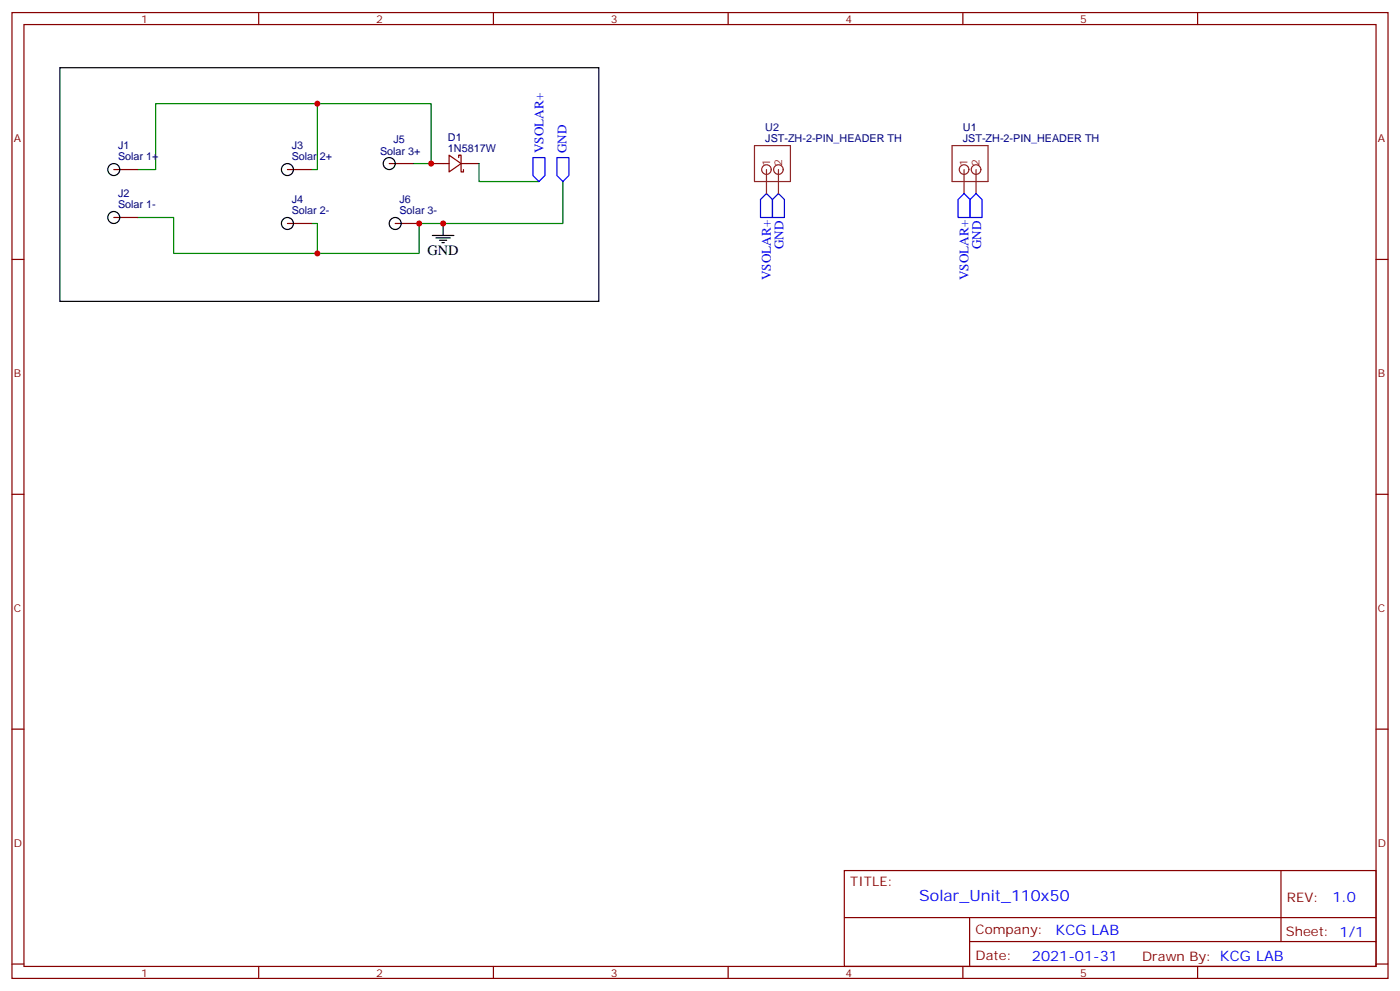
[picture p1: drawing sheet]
<svg xmlns="http://www.w3.org/2000/svg" width="412mm" height="292mm" viewBox="0 0 412 292" stroke-linecap="round" stroke-linejoin="round" font-family="sans-serif">
<g fill="none" stroke="#870000" stroke-width=".35">
<path d="M3.5 3.7h405.4v284.3h-405.4zM7.1 7.2h398.2v277.3h-398.2zM76.2 3.7v3.5M145.3 3.7v3.5M214.5 3.7v3.5M283.6 3.7v3.5M352.8 3.7v3.5M33.5 49.9h7.1M84.7 49.9h7M114.7 48.2h7M127 48.2h5.3M132.3 45.7l3.5 2.5-3.5 2.4z"/>
<path d="M135.1 46.4v-.7h.7v4.9h.7v-.7M135.8 48.2h5.3M3.5 76.4h3.6M33.5 64h7.1M84.7 65.8h7M116.4 65.8h7.1M405.3 76.4h3.6M3.5 145.5h3.6M405.3 145.5h3.6M3.5 214.7h3.6M405.3 214.7h3.6M248.7 256.3h156.6v28.2h-156.6z"/>
<path d="M377.3 256.3v20.9M248.7 270.1h156.5M285.6 277.2h119.6M285.6 270.1v14.2M3.5 283.8h3.6M76.2 284.5v3.5M145.3 284.5v3.5M214.5 284.5v3.5M283.6 284.5v3.5M352.8 284.5v3.5M405.3 283.8h3.6"/>
</g>
<path d="M93.5 30.5h-47.6v19.4h-5.3M121.7 48.2h5.3v-17.7h-33.5v19.4h-1.8M141.1 48.2v5.2h17.6M165.8 53.4v12.4h-42.3v8.8h-30v-8.8h-1.8M40.6 64h10.6v10.6h42.3" fill="none" stroke="#008700" stroke-width=".35"/>
<g fill="none" stroke="#000" stroke-width=".35">
<path d="M17.6 19.9h158.8v68.8h-158.8zM127.4 69.3h6.3M128.4 70h4.2M129.5 70.7h2.1M130.2 71.4h.7M130.5 65.8v3.5"/>
<circle cx="33.5" cy="49.9" r="1.76"/>
<circle cx="84.7" cy="49.9" r="1.76"/>
<circle cx="114.7" cy="48.2" r="1.76"/>
<circle cx="33.5" cy="64" r="1.76"/>
<circle cx="84.7" cy="65.8" r="1.76"/>
<circle cx="116.4" cy="65.8" r="1.76"/>
</g>
<path d="M157 46.4h3.5v5.3l-1.8 1.7-1.7-1.7zM164 46.4h3.6v5.3l-1.8 1.7-1.8-1.7zM225.8 57l1.7 1.7v5.3h-3.5v-5.3zM229.3 57l1.8 1.7v5.3h-3.6v-5.3zM282.2 58.7l1.8-1.7 1.8 1.7v5.3h-3.6zM287.5 57l1.8 1.7v5.3h-3.5v-5.3z" fill="none" stroke="#00f" stroke-width=".35"/>
<g fill="none" stroke="#8c2424" stroke-width=".35">
<path d="M222.2 42.9h10.6v10.5h-10.6zM225.8 49.9v7.1M229.3 49.9v7.1M280.5 42.9h10.5v10.5h-10.5zM284 49.9v7.1M287.5 49.9v7.1"/>
<circle cx="225.8" cy="49.9" r="1.41"/>
<circle cx="229.3" cy="49.9" r="1.41"/>
<circle cx="284" cy="49.9" r="1.41"/>
<circle cx="287.5" cy="49.9" r="1.41"/>
</g>
<g fill="#c00">
<circle cx="93.5" cy="30.5" r=".88"/>
<circle cx="127" cy="48.2" r=".88"/>
<circle cx="130.5" cy="65.8" r=".88"/>
<circle cx="123.5" cy="65.8" r=".88"/>
<circle cx="93.5" cy="74.6" r=".88"/>
</g>
<text font-size="4.6" fill="#00f" x="270.8" y="265.3">Solar_Unit_110x50</text>
<text font-size="4.2" x="125.9" y="75">GND</text>
<g font-size="4.2" fill="#00f">
<text x="392.5" y="265.6">1.0</text>
<text x="310.9" y="275.1">KCG LAB</text>
<text x="304" y="282.9">2021-01-31</text>
</g>
<g font-size="3.9" fill="#00f">
<text x="160.1" y="45.1" transform="rotate(-90 160.1 45.1)">VSOLAR+</text>
<text x="166.9" y="45.2" transform="rotate(-90 166.9 45.2)">GND</text>
<text x="230.8" y="73.4" transform="rotate(-90 230.8 73.4)">GND</text>
<text x="289.1" y="73.4" transform="rotate(-90 289.1 73.4)">GND</text>
<text x="227" y="82.5" transform="rotate(-90 227 82.5)">VSOLAR+</text>
<text x="285.2" y="82.5" transform="rotate(-90 285.2 82.5)">VSOLAR+</text>
</g>
<g font-size="3.9" fill="#800">
<text x="250.5" y="260.9">TITLE:</text>
<text x="379.1" y="265.6">REV:</text>
<text x="287.4" y="275.1">Company:</text>
<text x="378.7" y="275.7">Sheet: 1/1</text>
<text x="287.4" y="282.8">Date:</text>
<text x="336.4" y="282.8">Drawn By: KCG LAB</text>
</g>
<g font-size="3.2" fill="#800">
<text x="41.6" y="6.7">1</text>
<text x="110.8" y="6.7">2</text>
<text x="179.9" y="6.7">3</text>
<text x="249.1" y="6.7">4</text>
<text x="318.2" y="6.7">5</text>
<text x="4.1" y="41.8">A</text>
<text x="405.9" y="41.8">A</text>
<text x="4.1" y="110.9">B</text>
<text x="405.9" y="110.9">B</text>
<text x="4.1" y="180.1">C</text>
<text x="405.9" y="180.1">C</text>
<text x="4.1" y="249.2">D</text>
<text x="405.9" y="249.2">D</text>
<text x="41.6" y="287.5">1</text>
<text x="110.8" y="287.5">2</text>
<text x="179.9" y="287.5">3</text>
<text x="249.1" y="287.5">4</text>
<text x="318.2" y="287.5">5</text>
</g>
<g font-size="3.2" fill="#000080">
<text x="131.9" y="41.4">D1</text>
<text x="225.4" y="41.8">JST-ZH-2-PIN_HEADER TH</text>
<text x="225.4" y="38.6">U2</text>
<text x="283.6" y="41.8">JST-ZH-2-PIN_HEADER TH</text>
<text x="283.6" y="38.6">U1</text>
<text x="34.8" y="47.1">Solar 1+</text>
<text x="34.8" y="43.9">J1</text>
<text x="85.9" y="47.1">Solar 2+</text>
<text x="85.9" y="43.9">J3</text>
<text x="112" y="45.8">Solar 3+</text>
<text x="115.9" y="42.2">J5</text>
<text x="131.9" y="44.6">1N5817W</text>
<text x="34.8" y="58">J2</text>
<text x="85.9" y="59.8">J4</text>
<text x="117.7" y="59.8">J6</text>
<text x="34.8" y="61.2">Solar 1-</text>
<text x="85.9" y="63">Solar 2-</text>
<text x="117.7" y="63">Solar 3-</text>
</g>
<g font-size="3.2" fill="#8d2323">
<text x="226.8" y="48.9" transform="rotate(-90 226.8 48.9)">1</text>
<text x="230.4" y="48.9" transform="rotate(-90 230.4 48.9)">2</text>
<text x="285" y="48.9" transform="rotate(-90 285 48.9)">1</text>
<text x="288.6" y="48.9" transform="rotate(-90 288.6 48.9)">2</text>
</g>
</svg>
